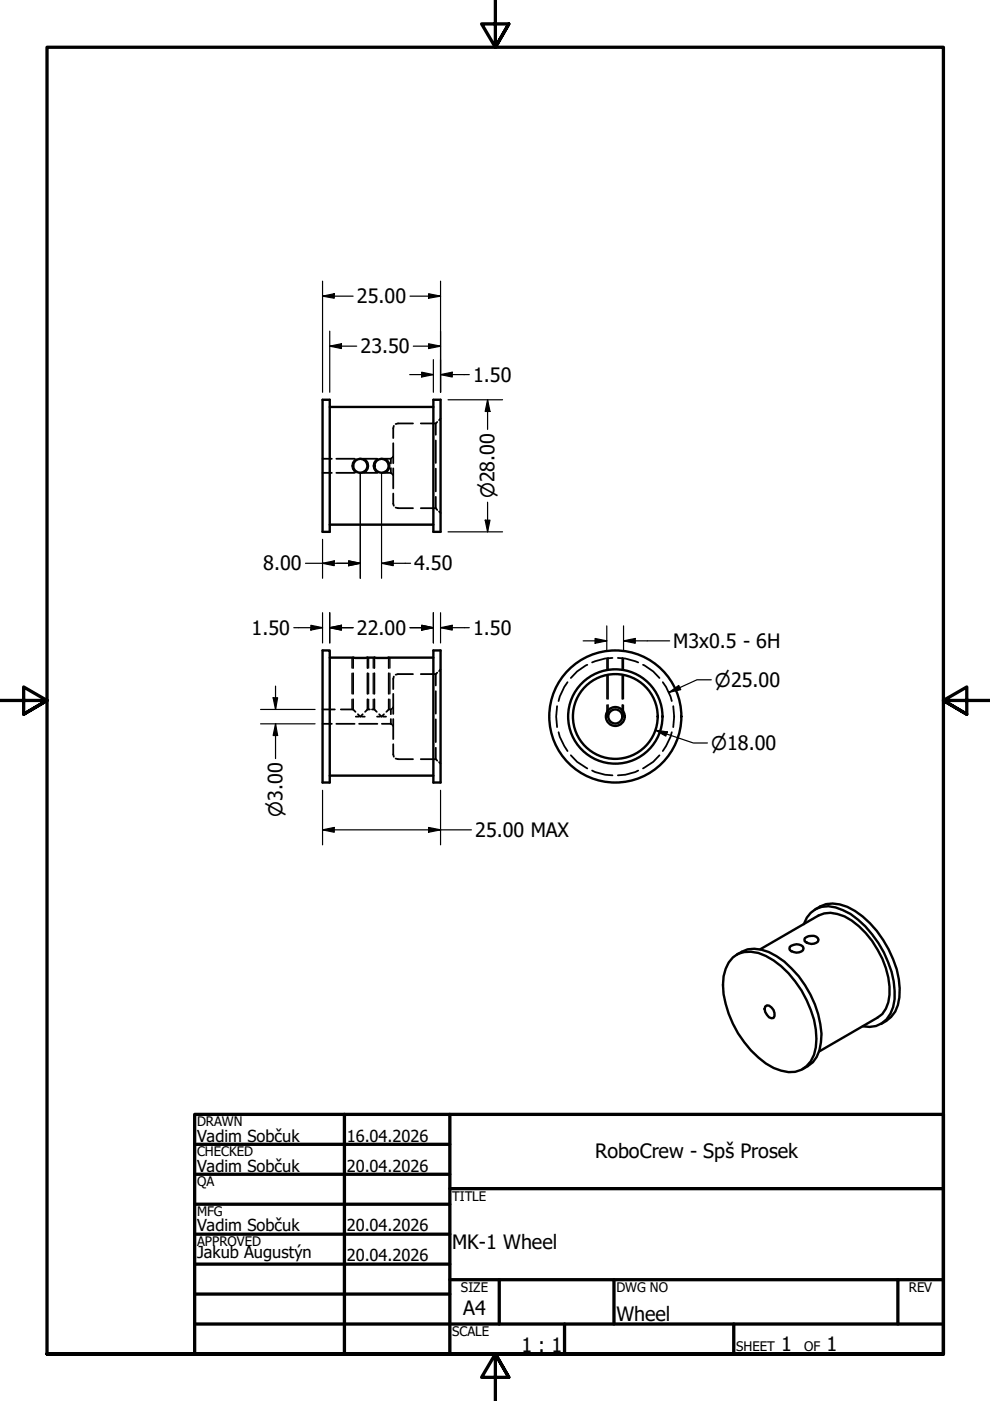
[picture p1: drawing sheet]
<svg xmlns="http://www.w3.org/2000/svg" width="210mm" height="297mm" viewBox="0 0 210 297" stroke-linecap="round" stroke-linejoin="round" font-family="sans-serif">
<g fill="none" stroke="#000" stroke-width=".38">
<path d="M68.4 97.3h2M71.3 97.3h3.9M76.1 97.3h3.9M81 97.3h1.9M82.9 99.2v1.1M83.1 97.1l-.2 .2v1M83.4 94v4.2M83.4 99.3v4.3M83.4 96.8l-.2 .2M83.5 90.3l-.1 2.6M87.6 89.8h-3.2l-.5 .1M89.2 89.8h3.2"/>
<path d="M92.4 93.4v4.8M92.4 99.4v4.8M92.7 89.5l-.3 .3v2.4M93.4 88.8l-.3 .3M68.4 100.3h2M71.3 100.3h3.9M76.1 100.3h3.9M81 100.3h1.9M82.9 100.3l.2 .1M83.2 100.6l.2 .2M83.4 104.6l.1 2.6M83.9 107.6l.5 .1h3.2"/>
<path d="M89.2 107.7h3.2M92.4 105.3v2.4M92.4 107.7l.3 .4M93.1 108.4l.3 .4M74.9 139.4v2.3M77.9 139.4v2.3M79.4 139.4v2.3M82.4 139.4v2.3M128.9 139.5v2.5M129.9 139.5l-1.6 .1-2.8 .8M131 139.5l1.6 .1 2.7 .8M132 139.5v2.5"/>
<path d="M68.4 153.5h2M68.4 150.4h2.6M71.3 153.5h3.9M72.3 150.4h2.6M74.9 150.4l.5 .5M74.9 142.7v4.4M74.9 148.3v2.1M75.4 151.9h.7M75.9 151.4l.5 .5 .5-.5M76.1 153.5h3.9M76.7 151.9h.6M77.9 150.4l-.5 .5"/>
<path d="M77.9 142.7v4.4M77.9 148.3v2.1M77.9 150.4h.5M78.9 150.4h.5M79.4 150.4l.5 .5M79.4 142.7v4.4M79.4 148.3v2.1M79.9 151.9h.7M80.4 151.4l.5 .5 .5-.5M81 153.5h1.9M81.2 151.9h.7M82.4 150.4l-.5 .5"/>
<path d="M82.4 142.7v4.4M82.4 148.3v2.1M82.4 150.4h.1M82.7 150.4h.2M82.9 152.4v1.1M82.9 153.5l.2 .1M83.1 150.3l-.2 .1v1M83.2 153.8l.2 .1M83.4 149.9l-.2 .2M83.4 147.1v4.3M83.4 152.4v4.3M83.4 157.8l.1 2.7"/>
<path d="M83.5 143.4l-.1 2.7M87.6 142.9h-3.2l-.5 .2M89.2 142.9h3.2M92.4 146.5v4.8M92.4 152.5v4.8M92.4 158.5v2.5M92.7 142.6l-.3 .3v2.4M93.4 141.9l-.3 .4M118.1 149.7a13.1 13.1 0 0 0 0 4.5M118.4 155.2l.3 1 1.6 3M120.3 144.6l-.7 1.1-.9 2-.3 .9M124.5 141l-2.1 1.4-1.4 1.3"/>
<path d="M128.7 151.9h.1M128.9 149.5l-.1 2.4M128.9 143.2v5M132 149.5v2.4M132 143.2v5M132.1 151.9h.1M136.3 141l2.2 1.4 1.3 1.3M140.5 144.6l.7 1.1 1 2 .2 .9M142.4 155.2l-.2 1-1.7 3M142.7 149.7a13.1 13.1 0 0 1 0 4.5M83.9 160.8l.5 .2h3.2M89.2 161h3.2"/>
<path d="M92.4 161l.3 .3M93.1 161.6l.3 .3M121 160.1l1.4 1.4 2.1 1.4M125.5 163.4l2.8 .9 1.6 .1M135.3 163.4l-2.7 .9-1.6 .1M139.8 160.1l-1.3 1.4-2.2 1.4"/>
</g>
<g fill="none" stroke="#000" stroke-width=".25">
<path d="M75.5 97.3a1.7 1.7 0 0 0 0 3M77.3 97.3a1.7 1.7 0 0 1 0 3M80 97.3a1.7 1.7 0 0 0 0 3M81.8 97.3a1.7 1.7 0 0 1 0 3M74.6 139.4v2.3M78.2 139.4v2.3M79.1 139.4v2.3M82.7 139.4v2.3M128.7 139.6v2.4M132.2 139.6v2.4M74.6 142.7v4.4M74.6 148.3v2.1"/>
<path d="M78.2 142.7v4.4M78.2 148.3v2.1M79.1 142.7v4.4M79.1 148.3v2.1M82.7 142.7v4.4M82.7 148.3v2.1M128.7 143.2v5M128.7 149.5v2.4M132.2 143.2v5M132.2 149.5v2.4"/>
</g>
<g fill="none" stroke="#000" stroke-width=".51">
<path d="M68.4 84.8h1.5v28h-1.5zM69.9 86.3h22M91.9 84.8h1.5v28h-1.5zM69.9 111.2h22M68.4 137.9h1.5v28h-1.5zM69.9 139.4h22M91.9 137.9h1.5v28h-1.5zM69.9 164.5h22M170.4 195.9a5.2 5.2 0 0 1 6.8-3.5 17.1 17.1 0 0 1 9 7.5 19.7 19.7 0 0 1 3.5 12 6.3 6.3 0 0 1-4 5.6l-1.3 .2-1.5-.1M170.6 198.9a2.17 2.17 0 0 1 2.8 0l.1 .3a1.44 1.44 0 0 1-2.1 .8l-.8-.4zM172.8 192.8a6.1 6.1 0 0 1 6.8-.5 21.3 21.3 0 0 1 11 15.3 11.2 11.2 0 0 1-.8 6.9l-.9 1.1-2.1 1.5M155.4 203a6 6 0 0 1 7-.3 21.4 21.4 0 0 1 10.7 17.6 7 7 0 0 1-3.2 6.5 6.7 6.7 0 0 1-5.9-.4 21.6 21.6 0 0 1-10.7-17.6 8 8 0 0 1 2.1-5.8z"/>
<path d="M156.2 202.4a6.1 6.1 0 0 1 6.8-.5 20.9 20.9 0 0 1 10.9 15.3 11.2 11.2 0 0 1-.7 6.9l-.9 1.1-2.1 1.5M161.2 201.3l12.3-7.2a6.1 6.1 0 0 1 5.6 .2 19.2 19.2 0 0 1 9.5 16.6 5.7 5.7 0 0 1-2.5 4.9l-12.4 7.1M162.2 213.4l.4-.2a1.86 1.86 0 0 1 1.4 2.6l-.4 .1a2.12 2.12 0 0 1-1.4-2.5zM167.4 200.8a2.08 2.08 0 0 1 2.8-.1l.2 .4a1.44 1.44 0 0 1-2.1 .8l-.9-.5z"/>
<circle cx="76.4" cy="98.8" r="1.51"/>
<circle cx="80.9" cy="98.8" r="1.51"/>
<circle cx="130.5" cy="151.9" r="14"/>
<circle cx="130.5" cy="151.9" r="9"/>
<circle cx="130.5" cy="151.9" r="10"/>
<circle cx="130.5" cy="151.9" r="2"/>
<circle cx="130.5" cy="151.9" r="1.49"/>
</g>
<!-- layer: Border (ANSI) -->
<g fill="none" stroke="#000" stroke-width=".7">
<path d="M105 0v10l-2.9-4.9h5.8l-2.9 4.9 2.9-4.9M0 148.5h10l-5-2.8v5.7l5-2.9-5 2.9M210 148.5h-10l5-2.8v5.7l-5-2.9 5 2.9M41.3 236.3h158.7v50.8h-158.7zM73 236.3v50.8M95.4 236.3v50.8M41.3 242.6h54.1M41.3 249h54.1M41.3 255.3h54.1M95.4 252h104.6M41.3 261.7h54.1M41.3 268h54.1"/>
<path d="M41.3 274.4h54.1M95.4 271.3h104.6M105.9 271.3v9.4M130.2 271.3v9.4M190.4 271.3v9.4M10 287.1v-277.1h190v277.1h-190h190M41.3 280.7h158.7M107.9 292l-2.9-4.9 2.9 4.9h-5.8l2.9-4.9v9.9M119.7 280.7v6.4M155.6 280.7v6.4"/>
</g>
<g fill="none" stroke="#000" stroke-width=".25">
<path d="M68.4 59.6v23.6M93.4 59.6v23.6M68.4 62.8l2.5-.5v.9zM68.4 62.8h6.5M69.9 73.4l2.5-.5v1zM69.9 70.2v13M69.9 73.4h5.7M86.9 79.4h5M86.9 62.8h6.5M87.6 73.4h5.8M89.4 78.9l2.5 .5-2.5 .5zM90.9 72.9l2.5 .5-2.5 .5z"/>
<path d="M90.9 62.3l2.5 .5-2.5 .4zM91.9 76.2v7M93.4 79.4l2.5-.5v1zM93.4 79.4h6.1M95 84.8h11.6M103.4 84.8l.5 2.4h-1zM103.4 84.8v6.2M64.8 119.4h11.6M68.4 119.4l2.5-.5v1zM68.4 114.3v8.3M73.9 118.9l2.5 .5-2.5 .5zM76.4 100.4v22.2"/>
<path d="M80.9 119.4l2.5-.5v1zM80.9 119.4h6.2M80.9 100.4v22.2M95 112.8h11.6M102.9 110.3h1l-.5 2.5zM103.4 106.5v6.3M62.3 133.1h6.1M65.9 132.6l2.5 .5-2.5 .5zM68.4 129.9v6.4M69.9 133.1l2.5-.5v1zM69.9 133.1h5M69.9 129.9v6.4"/>
<path d="M86.9 133.1h5M89.4 132.6l2.5 .5-2.5 .5zM91.9 129.9v6.4M93.4 133.1l2.5-.5v1zM93.4 129.9v6.4M93.4 133.1h6.1M55.2 150.4h11.6M55.2 153.5h11.6M57.9 147.9h1l-.5 2.5zM58.4 153.5l.5 2.4h-1zM58.4 145.5v4.9M58.4 153.5v7.3"/>
<path d="M138.9 154.8l2.6 .4-.3 .9zM138.9 154.8l8.1 2.7h3M141.9 146.8l2-1.5 .4 .9zM150.8 144.1h-3l-5.9 2.7M68.4 175.9l2.5-.5v1.1zM68.4 175.9h31.5M68.4 167.6v11.5M90.9 175.4l2.5 .5-2.5 .6zM93.4 167.6v11.5"/>
</g>
<g fill="#000">
<path d="M68.4 62.8l2.5-.5v.9zM69.9 73.4l2.5-.5v1zM89.4 78.9l2.5 .5-2.5 .5zM90.9 72.9l2.5 .5-2.5 .5zM90.9 62.3l2.5 .5-2.5 .4zM93.4 79.4l2.5-.5v1zM103.4 84.8l.5 2.4h-1zM68.4 119.4l2.5-.5v1zM73.9 118.9l2.5 .5-2.5 .5zM80.9 119.4l2.5-.5v1zM102.9 110.3h1l-.5 2.5zM65.9 132.6l2.5 .5-2.5 .5z"/>
<path d="M69.9 133.1l2.5-.5v1zM89.4 132.6l2.5 .5-2.5 .5zM93.4 133.1l2.5-.5v1zM57.9 147.9h1l-.5 2.5zM58.4 153.5l.5 2.4h-1zM138.9 154.8l2.6 .4-.3 .9zM141.9 146.8l2-1.5 .4 .9zM68.4 175.9l2.5-.5v1.1zM90.9 175.4l2.5 .5-2.5 .6z"/>
</g>
<path d="M123.6 135.9h5.1M126.2 135.4l2.5 .5-2.5 .5zM128.7 132.7v5.3M132.2 135.9l2.5-.5v1zM132.2 135.9h9.8M132.2 132.7v5.3" fill="none" stroke="#000" stroke-width=".25"/>
<path d="M126.2 135.4l2.5 .5-2.5 .5zM132.2 135.9l2.5-.5v1z" fill="#000"/>
<g font-size="4.2">
<text x="75.7" y="64.3">25.00</text>
<text x="76.5" y="74.9">23.50</text>
<text x="100.3" y="80.9">1.50</text>
<text x="55.8" y="121">8.00</text>
<text x="87.8" y="121">4.50</text>
<text x="53.3" y="134.6">1.50</text>
<text x="75.7" y="134.6">22.00</text>
<text x="100.3" y="134.6">1.50</text>
<text x="142.7" y="137.4">M3x0.5 - 6H</text>
<text x="100.8" y="177.5">25.00 MAX</text>
<text x="126.2" y="245.4">RoboCrew - Spš Prosek</text>
<text x="95.9" y="264.7">MK-1 Wheel</text>
<text x="98.2" y="278.8">A4</text>
<text x="130.7" y="280.1">Wheel</text>
<text x="110.6" y="286.6">1 : 1</text>
<text x="165.6" y="286.5">1</text>
<text x="175.3" y="286.5">1</text>
</g>
<g font-size="3.9">
<text x="104.8" y="105.6" transform="rotate(-90 104.8 105.6)">⌀28.00</text>
<text x="151.6" y="145.6">⌀25.00</text>
<text x="150.8" y="159">⌀18.00</text>
<text x="59.9" y="173.2" transform="rotate(-90 59.9 173.2)">⌀3.00</text>
</g>
<g font-size="3.5">
<text x="41.8" y="242">Vadim Sobčuk</text>
<text x="73.5" y="242">16.04.2026</text>
<text x="41.8" y="248.4">Vadim Sobčuk</text>
<text x="73.5" y="248.4">20.04.2026</text>
<text x="41.8" y="261.1">Vadim Sobčuk</text>
<text x="73.5" y="261.1">20.04.2026</text>
<text x="41.8" y="266.7">Jakub Augustýn</text>
<text x="73.5" y="267.4">20.04.2026</text>
</g>
<g font-size="2.8">
<text x="41.8" y="238.8">DRAWN</text>
<text x="41.8" y="245.2">CHECKED</text>
<text x="41.8" y="251.5">QA</text>
<text x="41.8" y="257.9">MFG</text>
<text x="95.9" y="254.6">TITLE</text>
<text x="41.8" y="264.2">APPROVED</text>
<text x="97.7" y="273.9">SIZE</text>
<text x="130.7" y="273.9">DWG NO</text>
<text x="192.7" y="273.9">REV</text>
<text x="95.9" y="283.3">SCALE</text>
<text x="156.1" y="286.5">SHEET</text>
<text x="170.5" y="286.5">OF</text>
</g>
</svg>
